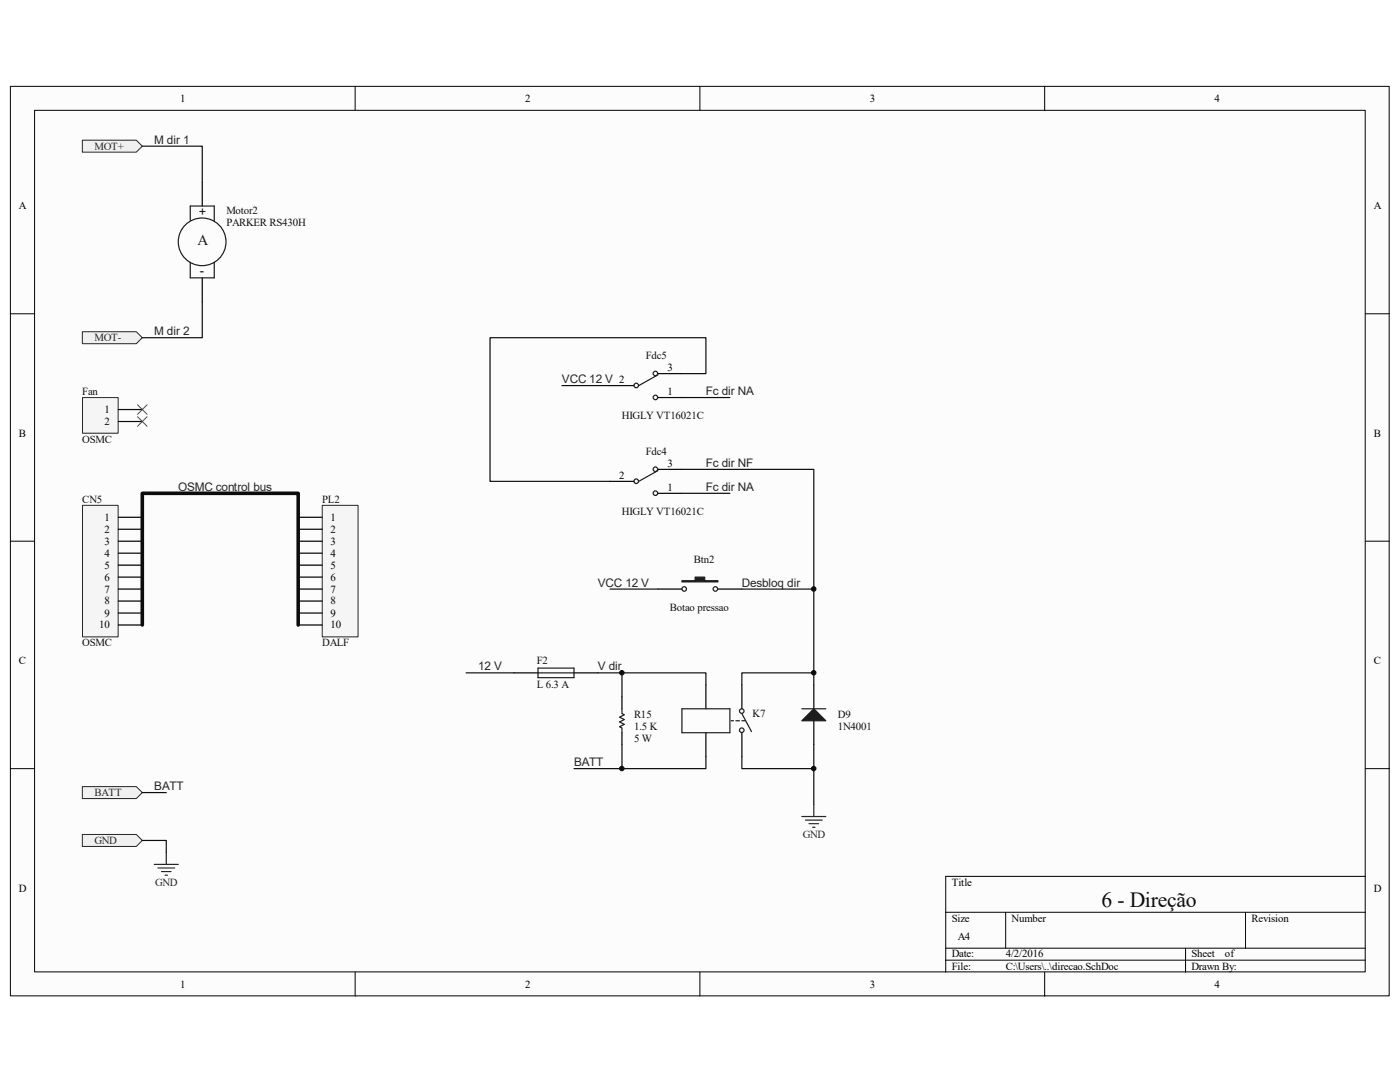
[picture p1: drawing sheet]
<svg xmlns="http://www.w3.org/2000/svg" width="279mm" height="216mm" viewBox="0 0 279 216" stroke-linecap="round" stroke-linejoin="round" font-family="sans-serif">
<path d="M2.1 17.3h275.1v181.4h-275.1z" fill="#fcfcfc"/>
<path d="M2.1 17.2h275.1v181.5h-275.1z" fill="none" stroke="#000" stroke-width=".2"/>
<path d="M6.9 22.1h265.6v171.8h-265.6z" fill="#fcfcfc"/>
<g fill="none" stroke="#000" stroke-width=".2">
<path d="M70.9 17.2v4.8M139.7 17.2v4.8M208.5 17.2v4.8M6.9 22h265.6v171.9h-265.6zM2.1 62.6h4.8M272.5 62.6h4.8M2.1 108h4.8M272.5 108h4.8M2.1 153.4h4.8M272.5 153.4h4.8M272.5 174.9h-83.8v19.1M70.9 194v4.8"/>
<path d="M139.7 194v4.8M188.7 182h83.8M188.7 189.2h83.8M188.7 191.6h83.8M200.7 182v7.2M208.5 194v4.8M236.6 189.2v4.8M248.6 182v7.2"/>
</g>
<path d="M40.4 36.3v4.8M40.4 55.4v4.8M102.6 134.3h4.8M114.6 134.3h4.7M124.1 139v2.4M140.9 136.7v4.7M148.1 136.7v4.7M124.1 146.2v2.4M140.9 146.2v4.8M148.1 146.2v4.8" fill="none" stroke="#000" stroke-width=".24"/>
<g fill="none" stroke="#1c1c1c" stroke-width=".24">
<path d="M38 44v-2.9h4.8v3.1M38 52.3v3.1h4.8v-3.1M107.4 133.3h7.2v1.9h-7.2zM107.4 134.3h7.2M124.1 141.4v1l.5 .2-1 .5 1 .5-1 .5 1 .4-1 .5 .5 .3v.9M136.1 141.4h9.6v4.8h-9.6zM145.9 143.8h.5M146.9 143.8h.7M148.1 143.8h.7M148.1 142.4l1.9 3.6"/>
<circle cx="40.3" cy="48.3" r="4.8"/>
<circle cx="148" cy="141.9" r=".45"/>
<circle cx="148" cy="145.7" r=".45"/>
</g>
<path d="M93 134.3h9.6M119.3 134.3h4.8M140.9 136.7v-2.4h-16.8v4.7M124.1 148.6v4.8M140.9 151v2.4h-26.3" fill="none" stroke="#0e0e0e" stroke-width=".24"/>
<g fill="#f0f0f0" stroke="#262626" stroke-width=".2">
<path d="M16.4 166.5h10.8l1.2 1.2-1.2 1.2h-10.8z" fill-rule="evenodd"/>
<path d="M16.4 157h10.8l1.2 1.1-1.2 1.2h-10.8z" fill-rule="evenodd"/>
</g>
<path d="M30.8 172.5h4.8M31.5 173.2h3.4M32.2 173.9h1.9M32.9 174.6h.5M33.2 170.1v2.4" fill="none" stroke="#262626" stroke-width=".24"/>
<path d="M28.4 158.1h4.8M28.4 167.7h4.8v2.4" fill="none" stroke="#0e0e0e" stroke-width=".24"/>
<g fill="#f0f0f0" stroke="#262626" stroke-width=".2">
<path d="M16.4 66.2h10.8l1.2 1.2-1.2 1.2h-10.8z" fill-rule="evenodd"/>
<path d="M16.4 28h10.8l1.2 1.2-1.2 1.2h-10.8z" fill-rule="evenodd"/>
</g>
<path d="M16.5 79.4h7.1v7h-7.1z" fill="#f5f5f5"/>
<path d="M16.5 79.3h7.1v7.1h-7.1z" fill="none" stroke="#262626" stroke-width=".2"/>
<path d="M23.6 81.7h4.8M23.6 84.1h4.8" fill="none" stroke="#000" stroke-width=".24"/>
<path d="M27.4 80.8l2 1.9M27.4 83.2l2 1.9M29.4 80.8l-2 1.9M29.4 83.2l-2 1.9" fill="none" stroke="#4c4c4c" stroke-width=".2"/>
<path d="M16.5 100.9h7.1v26.2h-7.1z" fill="#f5f5f5"/>
<path d="M16.5 100.8h7.1v26.3h-7.1z" fill="none" stroke="#262626" stroke-width=".2"/>
<path d="M23.6 103.2h4.8M23.6 105.6h4.8M23.6 108h4.8M23.6 110.4h4.8M23.6 112.8h4.8M23.6 115.2h4.8M23.6 117.5h4.8M23.6 119.9h4.8M23.6 122.3h4.8M23.6 124.7h4.8" fill="none" stroke="#000" stroke-width=".24"/>
<path d="M64.3 100.9h7.2v26.2h-7.2z" fill="#f5f5f5"/>
<path d="M64.3 100.8h7.2v26.3h-7.2z" fill="none" stroke="#262626" stroke-width=".2"/>
<g fill="none" stroke="#000" stroke-width=".24">
<path d="M121.7 76.9h4.8M131.3 74.6h4.8M131.3 79.3h4.8M121.7 96h4.8M131.3 93.7h4.8M131.3 98.4h4.8M59.5 103.2h4.8M59.5 105.6h4.8M59.5 108h4.8M59.5 110.4h4.8M59.5 112.8h4.8M59.5 115.2h4.8"/>
<path d="M59.5 117.5h4.8M59.5 119.9h4.8M131.3 117.5h4.8M143.3 117.5h4.8M59.5 122.3h4.8M59.5 124.7h4.8M162.4 136.7v4.7M162.4 143.8v4.8"/>
</g>
<path d="M28.4 124.7v-26.3h31.1v26.3" fill="none" stroke="#0e0e0e" stroke-width=".72"/>
<g fill="#1c1c1c" stroke="#1c1c1c" stroke-width=".24">
<path d="M160 143.8l2.4-2.4 2.4 2.4z"/>
<path d="M136.1 115.9h2.6v-.7h1.9v.7h2.7v.2h-7.2z" fill-rule="evenodd"/>
</g>
<g fill="none" stroke="#1c1c1c" stroke-width=".24">
<path d="M131.3 74.8l-3.8 2.1M131.3 93.9l-3.8 2.1M160 141.4h4.8"/>
<circle cx="127" cy="76.9" r=".45"/>
<circle cx="130.8" cy="74.5" r=".45"/>
<circle cx="130.8" cy="79.3" r=".45"/>
<circle cx="127" cy="96" r=".45"/>
<circle cx="130.8" cy="93.6" r=".45"/>
<circle cx="130.8" cy="98.4" r=".45"/>
<circle cx="136.5" cy="117.5" r=".45"/>
<circle cx="142.8" cy="117.5" r=".45"/>
</g>
<path d="M28.4 29.2h12v7.1M40.4 60.2v7.2h-12M112.2 76.9h9.5M136.1 74.6h4.8v-7.2h-43.1v28.6h23.9M136.1 79.3h9.6M136.1 93.7h26.3v23.8M136.1 98.4h9.6M121.7 117.5h9.6M148.1 117.5h14.3v16.8M148.1 136.7v-2.4h14.3v2.4M162.4 148.6v4.8h-14.3v-2.4M162.4 153.4v7.1" fill="none" stroke="#0e0e0e" stroke-width=".24"/>
<path d="M160 162.9h4.8M160.7 163.6h3.4M161.5 164.4h1.9M162.2 165.1h.5M162.4 160.5v2.4" fill="none" stroke="#262626" stroke-width=".24"/>
<g fill="#0e0e0e" stroke="#0e0e0e" stroke-width=".2">
<circle cx="124.1" cy="153.3" r=".45"/>
<circle cx="124.1" cy="134.2" r=".45"/>
<circle cx="162.4" cy="153.3" r=".45"/>
<circle cx="162.4" cy="134.2" r=".45"/>
<circle cx="162.4" cy="117.5" r=".45"/>
</g>
<text font-size="4.3" fill="#0e0e0e" x="219.8" y="181">6 - Direção</text>
<text font-size="3" fill="#1c1c1c" x="39.4" y="49">A</text>
<g font-size="2.6" fill="#1c1c1c">
<text x="39.7" y="43.2">+</text>
<text x="39.9" y="54.9">-</text>
</g>
<g font-size="2.4" fill="#262626">
<text x="30.8" y="28.7">M dir 1</text>
<text x="30.8" y="66.9">M dir 2</text>
<text x="112.1" y="76.5">VCC 12 V 2</text>
<text x="140.9" y="78.8">Fc dir NA</text>
<text x="140.9" y="93.2">Fc dir NF</text>
<text x="35.6" y="97.9">OSMC control bus</text>
<text x="140.9" y="97.9">Fc dir NA</text>
<text x="119.3" y="117.1">VCC 12 V</text>
<text x="148" y="117.1">Desbloq dir</text>
<text x="95.4" y="133.8">12 V</text>
<text x="119.3" y="133.8">V dir</text>
<text x="114.6" y="152.9">BATT</text>
<text x="30.8" y="157.6">BATT</text>
</g>
<g font-size="2.2">
<text x="36" y="20.3">1</text>
<text x="104.8" y="20.3">2</text>
<text x="173.6" y="20.3">3</text>
<text x="242.4" y="20.3">4</text>
<text x="3.8" y="41.8">A</text>
<text x="274.2" y="41.8">A</text>
<text x="133.2" y="74">3</text>
<text x="20.9" y="82.4">1</text>
<text x="133.2" y="78.8">1</text>
<text x="3.8" y="87.2">B</text>
<text x="20.9" y="84.8">2</text>
<text x="274.2" y="87.2">B</text>
<text x="123.6" y="95.5">2</text>
<text x="133.2" y="93.2">3</text>
<text x="133.2" y="97.9">1</text>
<text x="20.9" y="103.9">1</text>
<text x="20.9" y="106.3">2</text>
<text x="66" y="103.9">1</text>
<text x="66" y="106.3">2</text>
<text x="20.9" y="108.7">3</text>
<text x="20.9" y="111.1">4</text>
<text x="20.9" y="113.5">5</text>
<text x="66" y="108.7">3</text>
<text x="66" y="111.1">4</text>
<text x="66" y="113.5">5</text>
<text x="20.9" y="115.9">6</text>
<text x="20.9" y="118.2">7</text>
<text x="66" y="115.9">6</text>
<text x="66" y="118.2">7</text>
<text x="19.8" y="125.4">10</text>
<text x="20.9" y="120.6">8</text>
<text x="20.9" y="123">9</text>
<text x="66" y="120.6">8</text>
<text x="66" y="123">9</text>
<text x="66" y="125.4">10</text>
<text x="3.8" y="132.5">C</text>
<text x="274.2" y="132.5">C</text>
<text x="3.7" y="177.9">D</text>
<text x="189.9" y="176.7">Title</text>
<text x="274.1" y="177.9">D</text>
<text x="189.9" y="183.9">Size</text>
<text x="201.9" y="183.9">Number</text>
<text x="249.8" y="183.9">Revision</text>
<text x="189.9" y="191.1">Date:</text>
<text x="191.1" y="187.5">A4</text>
<text x="200.7" y="191.1">4/2/2016</text>
<text x="237.8" y="191.1">Sheet</text>
<text x="244.5" y="191.1">of</text>
<text x="36" y="197.1">1</text>
<text x="104.8" y="197.1">2</text>
<text x="173.6" y="197.1">3</text>
<text x="189.9" y="193.5">File:</text>
<text x="200.7" y="193.5">C:\Users\..\direcao.SchDoc</text>
<text x="237.8" y="193.5">Drawn By:</text>
<text x="242.4" y="197.1">4</text>
</g>
<g font-size="2.2" fill="#262626">
<text x="18.8" y="29.8">MOT+</text>
<text x="18.8" y="68.1">MOT-</text>
<text x="18.8" y="158.8">BATT</text>
<text x="160.2" y="167.2">GND</text>
<text x="18.8" y="168.4">GND</text>
<text x="30.9" y="176.7">GND</text>
</g>
<g font-size="2.2" fill="#0e0e0e">
<text x="45.2" y="42.8">Motor2</text>
<text x="45.2" y="45.2">PARKER RS430H</text>
<text x="128.9" y="71.7">Fdc5</text>
<text x="16.4" y="78.8">Fan</text>
<text x="124.1" y="83.6">HIGLY VT16021C</text>
<text x="16.4" y="88.4">OSMC</text>
<text x="128.9" y="90.8">Fdc4</text>
<text x="16.4" y="100.3">CN5</text>
<text x="64.3" y="100.3">PL2</text>
<text x="124.1" y="102.7">HIGLY VT16021C</text>
<text x="138.5" y="112.3">Btn2</text>
<text x="133.7" y="121.8">Botao pressao</text>
<text x="16.4" y="129">OSMC</text>
<text x="64.3" y="129">DALF</text>
<text x="107.1" y="132.6">F2</text>
<text x="107.1" y="137.3">L 6.3 A</text>
<text x="126.5" y="143.3">R15</text>
<text x="150.2" y="143.1">K7</text>
<text x="167.2" y="143.3">D9</text>
<text x="126.5" y="145.7">1.5 K</text>
<text x="126.5" y="148.1">5 W</text>
<text x="167.2" y="145.7">1N4001</text>
</g>
</svg>
